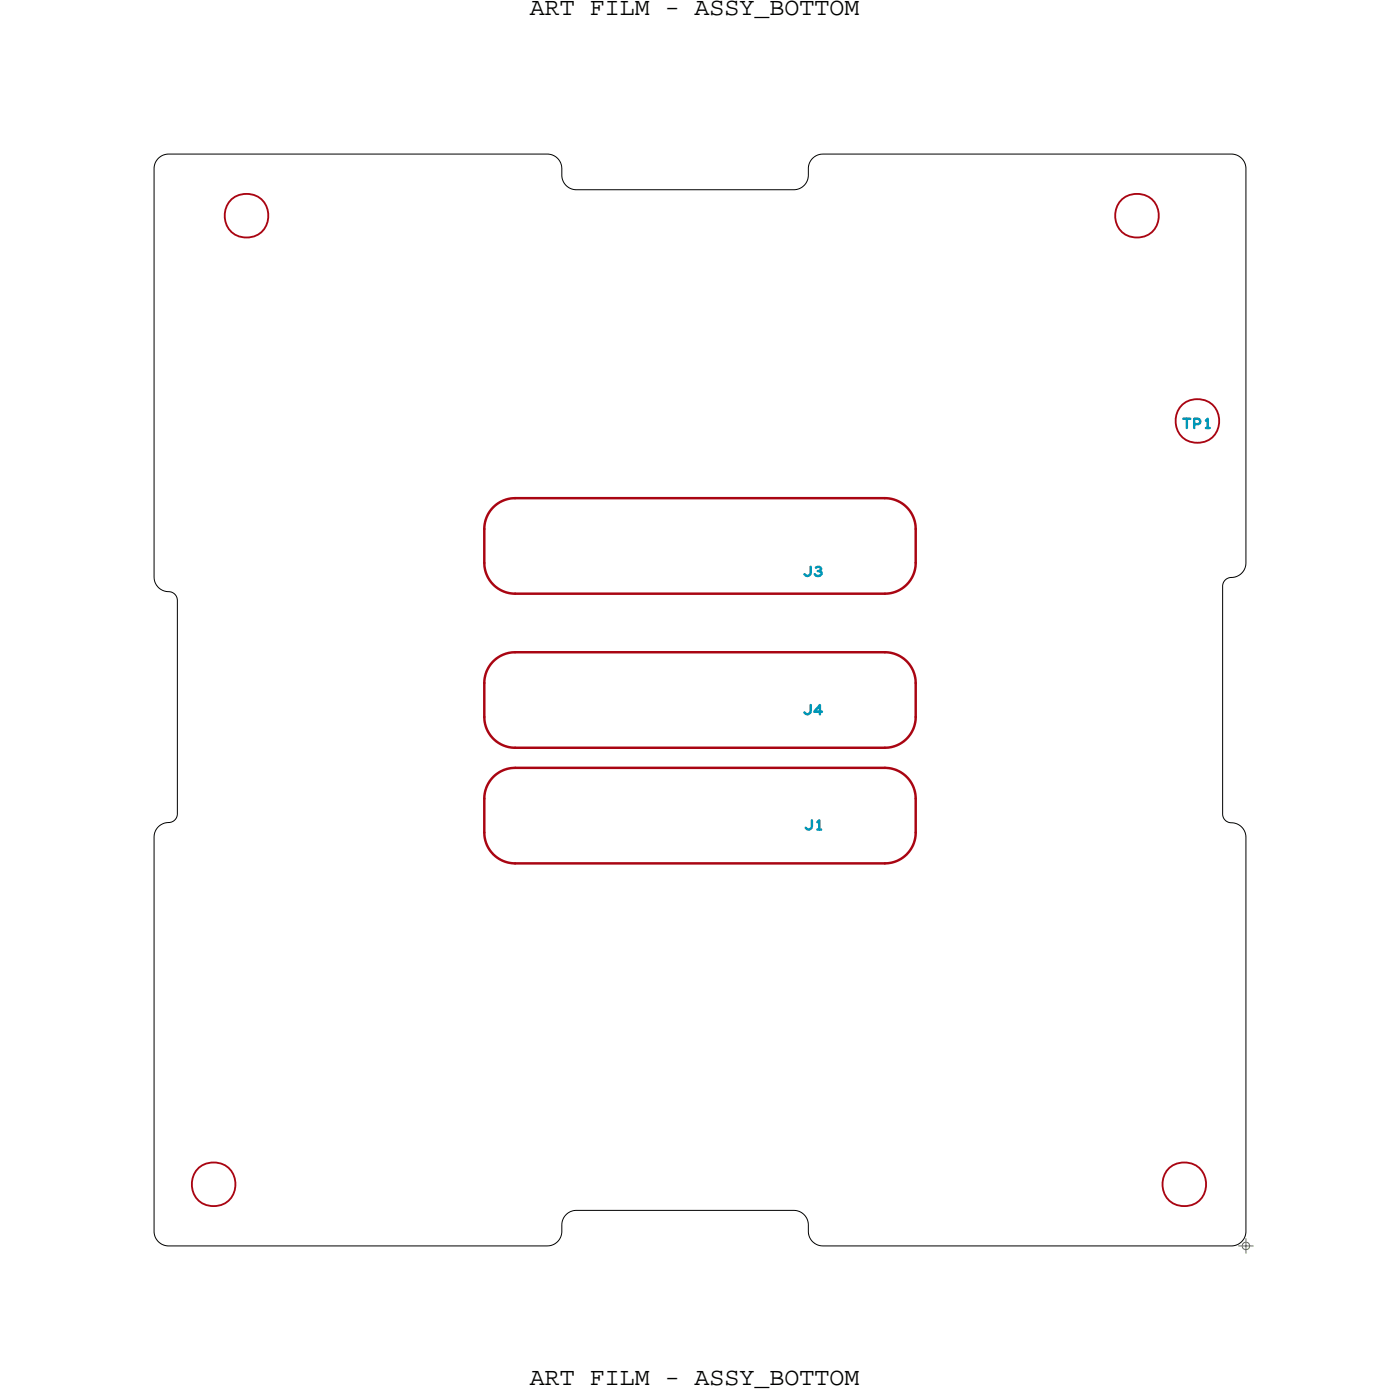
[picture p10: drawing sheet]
<svg xmlns="http://www.w3.org/2000/svg" width="115mm" height="115mm" viewBox="0 0 115 115" stroke-linecap="round" stroke-linejoin="round" font-family="sans-serif">
<!-- layer: Board Outline -->
<path d="M13.1 13l.3-.2 .5-.1h31.3a1.2 1.2 0 0 1 1.1 1.2v.6a1.2 1.2 0 0 0 1.2 1.1h18a1.2 1.2 0 0 0 1.1-1.2v-.6a1.2 1.2 0 0 1 1.2-1.1h33.8a1.2 1.2 0 0 1 1.1 1.2v32.6a1.32 1.32 0 0 1-1.5 1.1l-.3 .3-.1 .4v18.8l.1 .4a1.08 1.08 0 0 0 1 .4 1.2 1.2 0 0 1 .8 1.1v32.6a1.2 1.2 0 0 1-1.2 1.1h-33.7a1.2 1.2 0 0 1-1.2-1.2v-.6a1.2 1.2 0 0 0-1.2-1.1h-18a1.2 1.2 0 0 0-1.1 1.2v.6a1.2 1.2 0 0 1-1.2 1.1h-31.3a1.2 1.2 0 0 1-1.1-1.2v-32.6a1.32 1.32 0 0 1 1.5-1.1l.3-.3 .1-.4v-17.6l-.1-.4a1.08 1.08 0 0 0-1-.4 1.2 1.2 0 0 1-.8-1.1v-33.7l.1-.5z" fill="none" stroke="#000" stroke-width=".08"/>
<!-- layer: Components -->
<g fill="none" stroke="#a90512" stroke-width=".15">
<circle cx="20.3" cy="17.8" r="1.81"/>
<circle cx="93.7" cy="17.8" r="1.81"/>
<circle cx="98.7" cy="34.7" r="1.81"/>
<circle cx="17.6" cy="97.6" r="1.81"/>
<circle cx="97.6" cy="97.6" r="1.81"/>
</g>
<path d="M40.7 54.5l.8-.5 1-.2h30.4a2.54 2.54 0 0 1 2.6 2.5v2.8a2.54 2.54 0 0 1-2.6 2.5h-30.4a2.54 2.54 0 0 1-2.6-2.5l.1-3.3 .2-.7zM40.7 41.8l.8-.5 1-.2h30.4a2.54 2.54 0 0 1 2.6 2.5v2.8a2.54 2.54 0 0 1-2.6 2.5h-30.4a2.54 2.54 0 0 1-2.6-2.5l.1-3.3 .2-.7zM40.7 64l.8-.5 1-.2h30.4a2.54 2.54 0 0 1 2.6 2.5v2.8a2.54 2.54 0 0 1-2.6 2.6h-30.4a2.54 2.54 0 0 1-2.6-2.6l.1-3.2 .2-.8z" fill="none" stroke="#a90512" stroke-width=".2"/>
<!-- layer: Text -->
<g fill="none" stroke="#0097b7" stroke-width=".2">
<path d="M97.5 34.5h.6M97.8 34.5v.8M98.4 35h.3a.22 .22 0 0 0 .2-.3 .22 .22 0 0 0-.2-.2h-.3v.8M99.4 34.7l.2-.2v.8M99.4 35.3h.3M66.8 46.7v.6l-.3 .2-.2-.2M66.8 58.1v.6l-.3 .2-.2-.2M67.3 46.8l.2-.1 .2 .1v.2l-.2 .1M67.4 47.1h.2a.25 .25 0 0 1 0 .4 .25 .25 0 0 1-.4-.1v-.1M67.7 58.7h-.6l.5-.6v.8M66.9 67.6v.6l-.3 .2-.2-.2M67.4 67.8l.1-.2v.8"/>
<path d="M67.4 68.4h.3"/>
</g>
<!-- layer: Drawing Origin -->
<path d="M102.1 102.7h1.2M102.5 102.5l.2-.1 .2 .1 .1 .2-.1 .2-.2 .1-.2-.1-.1-.2zM102.7 102.1v1.2" fill="none" stroke="#638b3a" stroke-width=".08"/>
<g font-size="2.1">
<text x="43.7" y="1.2">ART FILM - ASSY_BOTTOM</text>
<text x="43.7" y="114.2">ART FILM - ASSY_BOTTOM</text>
</g>
</svg>
